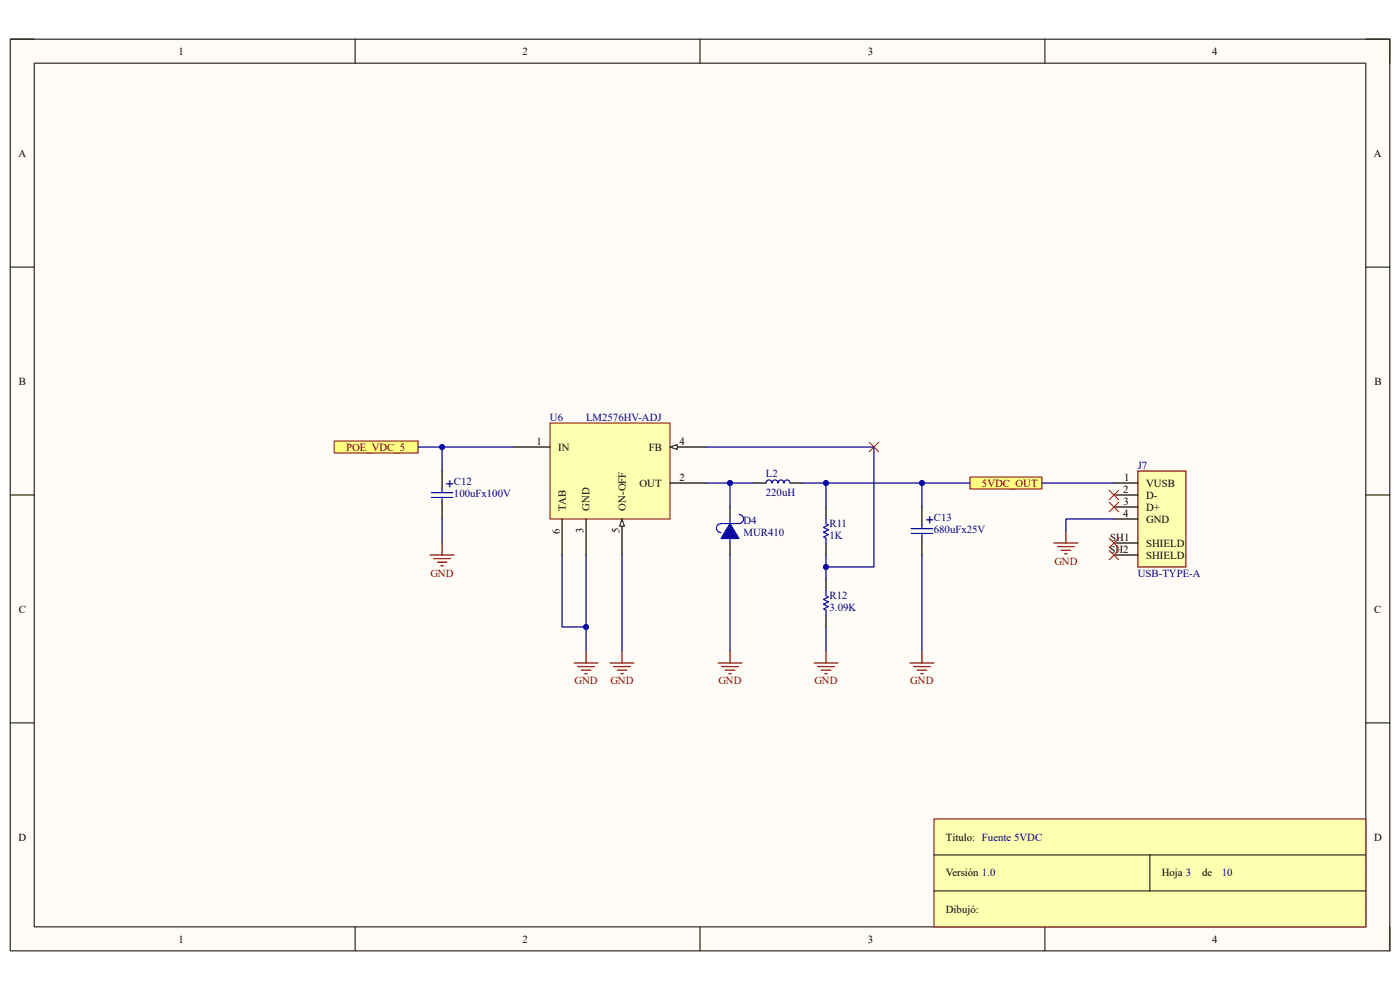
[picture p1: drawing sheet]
<svg xmlns="http://www.w3.org/2000/svg" width="297mm" height="210mm" viewBox="0 0 297 210" stroke-linecap="round" stroke-linejoin="round" font-family="sans-serif">
<path d="M2.2 8.3h292.7v193.4h-292.7z" fill-rule="evenodd" fill="#fffcf8"/>
<path d="M2.2 8.3h292.7v193.4h-292.7z" fill="none" stroke="#000" stroke-width=".21"/>
<path d="M7.3 13.4h282.5v183.2h-282.5z" fill-rule="evenodd" fill="#fffcf8"/>
<g fill="none" stroke="#000" stroke-width=".21">
<path d="M2.2 8.3h5.1M7.3 13.4h282.5v183.2h-282.5zM75.3 8.3v5.1M148.5 8.3v5.1M221.7 8.3v5.1M289.8 8.3h5.1v5.1M2.2 56.7h5.1M289.8 56.7h5.1M2.2 105h5.1M289.8 105h5.1M2.2 153.4h5.1M289.8 153.4h5.1"/>
<path d="M289.8 176.3h-89.1v20.3M75.3 196.6v5.1M148.5 196.6v5.1M200.7 183.9h89.1M200.7 191.5h89.1M200.7 194.1h89.1M213.4 183.9v7.6M221.7 196.6v5.1M251.6 191.5v5.1M264.3 183.9v7.6M294.9 196.6v5.1"/>
</g>
<path d="M198.1 173.7h91.7v22.9h-91.7z" fill-rule="evenodd" fill="#ffffb0"/>
<path d="M198.1 173.7h91.7v22.9h-91.7z" fill="none" stroke="#800000" stroke-width=".21"/>
<path d="M198.1 181.4h91.7M198.1 189h91.7M243.9 181.4v7.6" fill="none" stroke="#000" stroke-width=".21"/>
<path d="M116.7 89.7h25.4v20.4h-25.4z" fill-rule="evenodd" fill="#ffffb0"/>
<path d="M116.7 89.7h25.4v20.4h-25.4z" fill="none" stroke="#800000" stroke-width=".21"/>
<path d="M109.1 94.8h7.6M142.1 94.8h7.7" fill="none" stroke="#000" stroke-width=".25"/>
<path d="M142.1 94.8l1.6-.5v1z" fill="#f8fcff"/>
<path d="M142.1 94.8l1.6-.5v1z" fill="none" stroke="#000" stroke-width=".21"/>
<path d="M124.3 110.1v7.6M132 110.1v7.6M142.1 102.5h7.7" fill="none" stroke="#000" stroke-width=".25"/>
<path d="M132 110.1l.5 1.5h-1z" fill="#f8fcff"/>
<path d="M132 110.1l.5 1.5h-1z" fill="none" stroke="#000" stroke-width=".21"/>
<path d="M93.8 99.9v3.8M93.8 106.3v3.8M119.2 110.1v7.6" fill="none" stroke="#000" stroke-width=".25"/>
<path d="M91.5 105.5h4.6M91.5 104.5h4.6M93.8 103.7v.8M93.8 105.5v.8" fill="none" stroke="#00f" stroke-width=".25"/>
<path d="M91.2 117.7h5.1M92 118.5h3.6M92.8 119.3h2M93.8 115.2v2.5M93.5 120h.5" fill="none" stroke="#800000" stroke-width=".25"/>
<path d="M70.9 93.6h17.8v2.5h-17.8z" fill-rule="evenodd" fill="#ffff80"/>
<path d="M70.9 93.6h17.8v2.5h-17.8z" fill="none" stroke="#800000" stroke-width=".21"/>
<path d="M124.3 138.1v2.5M132 138.1v2.5M121.8 140.6h5.1M122.5 141.4h3.6M123.3 142.2h2M124.1 142.9h.5M129.4 140.6h5.1M130.2 141.4h3.5M130.9 142.2h2.1M131.7 142.9h.5" fill="none" stroke="#800000" stroke-width=".25"/>
<path d="M154.9 107.6v2.5M154.9 115.2v2.5" fill="none" stroke="#000" stroke-width=".25"/>
<path d="M153 111.1h3.8" fill="none" stroke="#00f" stroke-width=".25"/>
<path d="M154.9 111.1l1.9 3.1h-3.8z" fill="#00f"/>
<path d="M153 111.1a.96 .96 0 0 0-1 .9 .96 .96 0 0 0 1 1M154.9 111.1l1.9 3.1h-3.8zM154.9 110.1v1M154.9 114.2v1M156.8 109.1a.96 .96 0 0 1 .9 1 .96 .96 0 0 1-.9 1M162.5 102.5a.64 .64 0 0 1 .6-.7 .64 .64 0 0 1 .7 .7 .64 .64 0 0 1 .6-.7 .64 .64 0 0 1 .6 .7 .64 .64 0 0 1 .7-.7 .64 .64 0 0 1 .6 .7 .64 .64 0 0 1 .7-.7 .64 .64 0 0 1 .6 .7M175.2 110.1v1l.5 .3-1 .5 1 .5-1 .5 1 .5-1 .5 .5 .3v1M193.3 113.2h4.6M193.3 112.1h4.6M195.6 111.4v.7M195.6 113.2v.7M175.2 125.4v1l.5 .2-1 .6 1 .5-1 .5 1 .5-1 .5 .5 .2v1.1" fill="none" stroke="#00f" stroke-width=".25"/>
<g fill="none" stroke="#800000" stroke-width=".25">
<path d="M154.9 138.1v2.5M175.2 138.1v2.5M195.6 138.1v2.5M152.3 140.6h5.1M153.1 141.4h3.5M153.8 142.2h2.1M154.6 142.9h.5M172.7 140.6h5.1M173.5 141.4h3.5M174.2 142.2h2.1M175 142.9h.5M193.1 140.6h5"/>
<path d="M193.8 141.4h3.6M194.6 142.2h2M195.3 142.9h.5"/>
</g>
<path d="M160 102.5h2.5M167.6 102.5h2.5M175.2 107.6v2.5M175.2 115.2v2.5M195.6 107.6v3.8M195.6 113.9v3.8M175.2 122.8v2.6M175.2 130.5v2.5" fill="none" stroke="#000" stroke-width=".25"/>
<path d="M184.4 93.8l2 2.1M186.4 93.8l-2 2.1" fill="none" stroke="#f00" stroke-width=".21"/>
<path d="M205.8 101.2h15.2v2.5h-15.2z" fill-rule="evenodd" fill="#ffff80"/>
<path d="M205.8 101.2h15.2v2.5h-15.2z" fill="none" stroke="#800000" stroke-width=".21"/>
<path d="M241.4 99.9h10.2v20.4h-10.2z" fill-rule="evenodd" fill="#ffffb0"/>
<path d="M241.4 99.9h10.2v20.4h-10.2z" fill="none" stroke="#800000" stroke-width=".25"/>
<path d="M236.3 102.5h5.1M236.3 105h5.1M236.3 107.6h5.1M236.3 110.1h5.1M236.3 115.2h5.1M236.3 117.7h5.1" fill="none" stroke="#000" stroke-width=".25"/>
<path d="M109.1 94.8h-15.3v5.1M93.8 110.1v5.1" fill="none" stroke="#000080" stroke-width=".25"/>
<circle cx="93.8" cy="94.8" r=".51" fill="#000080"/>
<circle cx="93.8" cy="94.8" r=".51" fill="none" stroke="#000080" stroke-width=".21"/>
<path d="M88.7 94.8h5.1" fill="none" stroke="#000080" stroke-width=".25"/>
<circle cx="93.8" cy="94.8" r=".51" fill="#000080"/>
<circle cx="93.8" cy="94.8" r=".51" fill="none" stroke="#000080" stroke-width=".21"/>
<path d="M119.2 117.7v15.3h5.1" fill="none" stroke="#000080" stroke-width=".25"/>
<circle cx="124.3" cy="133" r=".51" fill="#000080"/>
<circle cx="124.3" cy="133" r=".51" fill="none" stroke="#000080" stroke-width=".21"/>
<path d="M132 117.7v20.4M149.8 102.5h5.1v5.1" fill="none" stroke="#000080" stroke-width=".25"/>
<circle cx="154.9" cy="102.5" r=".51" fill="#000080"/>
<circle cx="154.9" cy="102.5" r=".51" fill="none" stroke="#000080" stroke-width=".21"/>
<path d="M149.8 94.8h35.6v25.5h-10.2M154.9 117.7v20.4M175.2 133v5.1" fill="none" stroke="#000080" stroke-width=".25"/>
<circle cx="175.2" cy="120.3" r=".51" fill="#000080"/>
<circle cx="175.2" cy="120.3" r=".51" fill="none" stroke="#000080" stroke-width=".21"/>
<path d="M175.2 107.6v-5.1h20.4v5.1" fill="none" stroke="#000080" stroke-width=".25"/>
<circle cx="175.2" cy="102.5" r=".51" fill="#000080"/>
<circle cx="175.2" cy="102.5" r=".51" fill="none" stroke="#000080" stroke-width=".21"/>
<circle cx="195.6" cy="102.5" r=".51" fill="#000080"/>
<circle cx="195.6" cy="102.5" r=".51" fill="none" stroke="#000080" stroke-width=".21"/>
<path d="M170.1 102.5h5.1M195.6 117.7v20.4" fill="none" stroke="#000080" stroke-width=".25"/>
<circle cx="175.2" cy="102.5" r=".51" fill="#000080"/>
<circle cx="175.2" cy="102.5" r=".51" fill="none" stroke="#000080" stroke-width=".21"/>
<path d="M154.9 102.5h5.1" fill="none" stroke="#000080" stroke-width=".25"/>
<circle cx="154.9" cy="102.5" r=".51" fill="#000080"/>
<circle cx="154.9" cy="102.5" r=".51" fill="none" stroke="#000080" stroke-width=".21"/>
<path d="M124.3 117.7v20.4" fill="none" stroke="#000080" stroke-width=".25"/>
<circle cx="124.3" cy="133" r=".51" fill="#000080"/>
<circle cx="124.3" cy="133" r=".51" fill="none" stroke="#000080" stroke-width=".21"/>
<path d="M175.2 117.7v5.1" fill="none" stroke="#000080" stroke-width=".25"/>
<circle cx="175.2" cy="120.3" r=".51" fill="#000080"/>
<circle cx="175.2" cy="120.3" r=".51" fill="none" stroke="#000080" stroke-width=".21"/>
<path d="M195.6 102.5h10.2" fill="none" stroke="#000080" stroke-width=".25"/>
<circle cx="195.6" cy="102.5" r=".51" fill="#000080"/>
<circle cx="195.6" cy="102.5" r=".51" fill="none" stroke="#000080" stroke-width=".21"/>
<path d="M221 102.5h15.3M236.3 110.1h-10.2v2.5" fill="none" stroke="#000080" stroke-width=".25"/>
<path d="M223.6 115.2h5.1M224.3 116h3.6M225.1 116.7h2.1M225.9 117.5h.5M226.1 112.6v2.6" fill="none" stroke="#800000" stroke-width=".25"/>
<path d="M235.3 104l2 2M235.3 106.5l2 2.1M235.3 114.2l2 2M235.3 116.7l2 2.1M237.3 104l-2 2M237.3 106.5l-2 2.1M237.3 114.2l-2 2M237.3 116.7l-2 2.1" fill="none" stroke="#f00" stroke-width=".21"/>
<g font-size="3.2" fill="#000080">
<text x="94.5" y="103.7">+</text>
<text x="196.3" y="111.3">+</text>
</g>
<g font-size="2.3">
<text x="37.9" y="11.6">1</text>
<text x="110.9" y="11.6">2</text>
<text x="184.1" y="11.6">3</text>
<text x="257.2" y="11.6">4</text>
<text x="3.9" y="33.2">A</text>
<text x="291.5" y="33.2">A</text>
<text x="4" y="81.6">B</text>
<text x="291.6" y="81.6">B</text>
<text x="113.8" y="94.3">1</text>
<text x="118.4" y="95.6">IN</text>
<text x="137.7" y="95.6">FB</text>
<text x="144.2" y="94.3">4</text>
<text x="144.2" y="101.9">2</text>
<text x="238.5" y="101.9">1</text>
<text x="135.7" y="103.2">OUT</text>
<text x="238.3" y="104.5">2</text>
<text x="238.4" y="107.1">3</text>
<text x="243.2" y="103.2">VUSB</text>
<text x="243.2" y="105.8">D-</text>
<text x="118.7" y="113.2" transform="rotate(-90 118.7 113.2)">6</text>
<text x="120" y="108.3" transform="rotate(-90 120 108.3)">TAB</text>
<text x="123.8" y="113.1" transform="rotate(-90 123.8 113.1)">3</text>
<text x="125.1" y="108.3" transform="rotate(-90 125.1 108.3)">GND</text>
<text x="131.4" y="113.1" transform="rotate(-90 131.4 113.1)">5</text>
<text x="132.8" y="108.3" transform="rotate(-90 132.8 108.3)">ON-OFF</text>
<text x="238.3" y="109.6">4</text>
<text x="243.2" y="108.3">D+</text>
<text x="243.2" y="110.9">GND</text>
<text x="235.4" y="117.2">SH2</text>
<text x="235.5" y="114.7">SH1</text>
<text x="243.2" y="116">SHIELD</text>
<text x="243.2" y="118.5">SHIELD</text>
<text x="4" y="130">C</text>
<text x="291.5" y="130">C</text>
<text x="3.9" y="178.3">D</text>
<text x="200.7" y="178.3">Título: Fuente 5VDC</text>
<text x="201.9" y="178.3">Title</text>
<text x="291.5" y="178.3">D</text>
<text x="200.7" y="185.9">Versión 1.0</text>
<text x="201.9" y="185.9">Size</text>
<text x="246.5" y="185.9">Hoja 3</text>
<text x="255" y="185.9">de</text>
<text x="203.2" y="189.7">A4</text>
<text x="200.7" y="193.6">Dibujó:</text>
<text x="201.9" y="193.6">Date:</text>
<text x="201.9" y="196.1">File:</text>
<text x="252.9" y="196.1">Drawn By:</text>
<text x="37.9" y="199.9">1</text>
<text x="110.9" y="199.9">2</text>
<text x="184.1" y="199.9">3</text>
<text x="257.2" y="199.9">4</text>
</g>
<g font-size="2.3" fill="#000080">
<text x="116.7" y="89.2">U6</text>
<text x="124.3" y="89.2">LM2576HV-ADJ</text>
<text x="162.5" y="101.2">L2</text>
<text x="241.4" y="99.4">J7</text>
<text x="96.3" y="102.8">C12</text>
<text x="96.3" y="105.4">100uFx100V</text>
<text x="162.5" y="105.3">220uH</text>
<text x="157.7" y="111.2">D4</text>
<text x="157.7" y="113.7">MUR410</text>
<text x="176" y="111.9">R11</text>
<text x="198.1" y="110.5">C13</text>
<text x="198.1" y="113">680uFx25V</text>
<text x="176" y="114.4">1K</text>
<text x="241.4" y="122.3">USB-TYPE-A</text>
<text x="176" y="127.2">R12</text>
<text x="176" y="129.7">3.09K</text>
<text x="259.2" y="185.9">10</text>
</g>
<g font-size="2.3" fill="#800000">
<text x="73.4" y="95.6">POE_VDC_5</text>
<text x="208.3" y="103.2">5VDC_OUT</text>
<text x="223.7" y="119.8">GND</text>
<text x="91.3" y="122.3">GND</text>
<text x="121.9" y="145.2">GND</text>
<text x="129.5" y="145.2">GND</text>
<text x="152.4" y="145.2">GND</text>
<text x="172.8" y="145.2">GND</text>
<text x="193.1" y="145.2">GND</text>
</g>
</svg>
